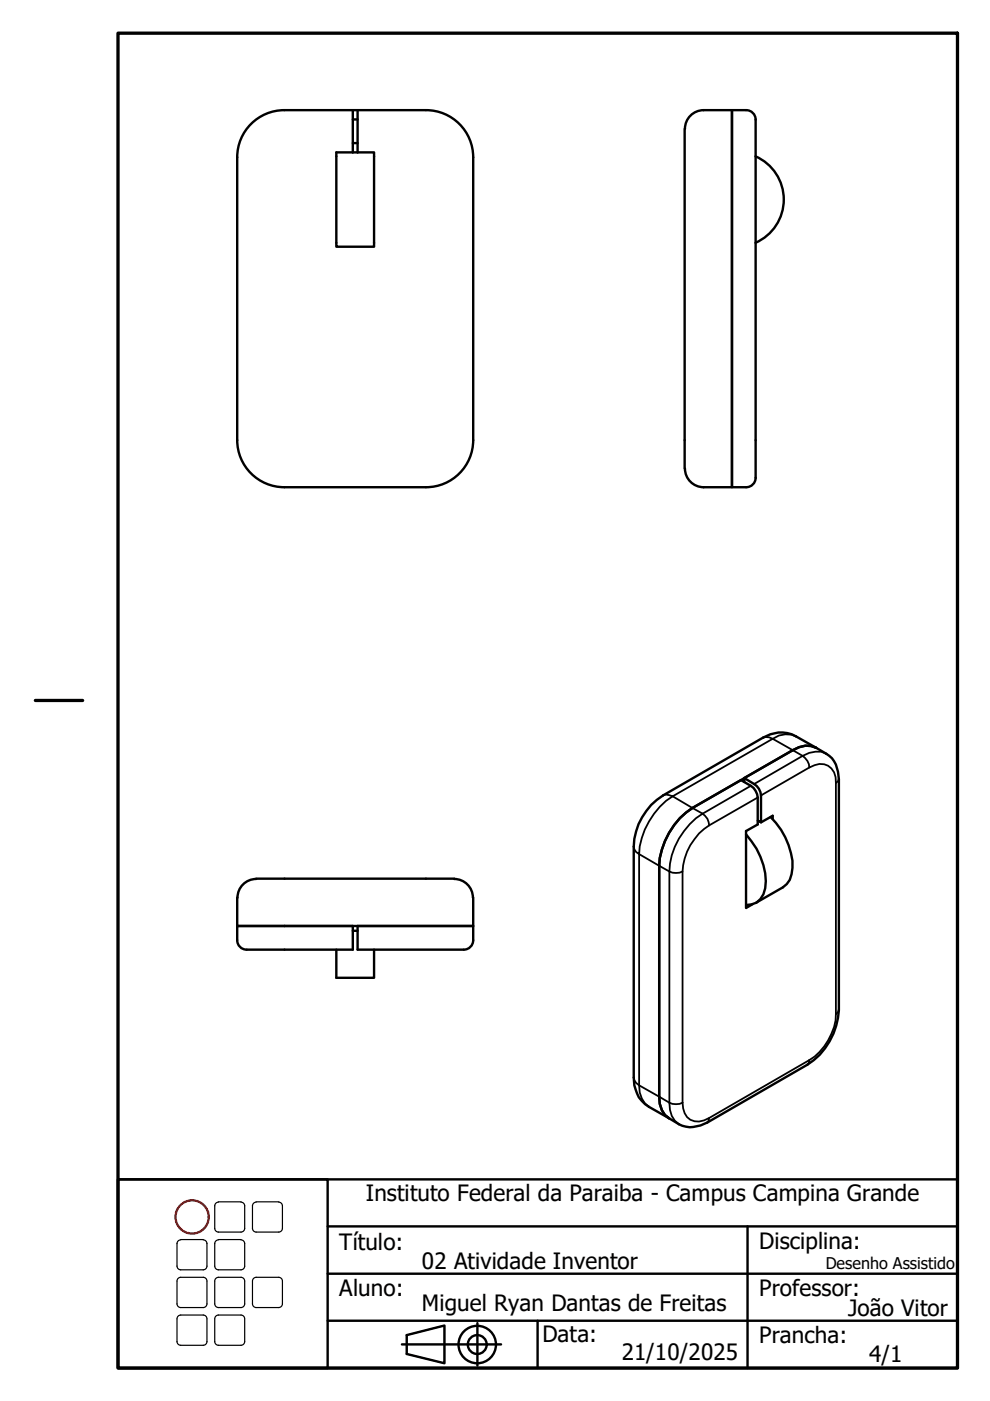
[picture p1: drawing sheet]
<svg xmlns="http://www.w3.org/2000/svg" width="210mm" height="297mm" viewBox="0 0 210 297" stroke-linecap="round" stroke-linejoin="round" font-family="sans-serif">
<g fill="none" stroke="#000" stroke-width=".51">
<path d="M60.3 23.4a10 10 0 0 0-10 10v59.9M60.3 23.4h30a10 10 0 0 1 10 10v59.9M71.3 32.3h8v20h-8zM74.8 23.4v8.9M74.8 25.3h1M74.8 30.3h1M75.8 23.4v8.9M145.2 27.4v71.9M149.2 23.4h9M149.2 23.4a4 4 0 0 0-4 3.9M158.2 23.4a2 2 0 0 1 2 2v75.9M160.2 33.1a10 10 0 0 1 6 9.2 10 10 0 0 1-6 9.2"/>
<path d="M50.3 93.3a10 10 0 0 0 10 10M100.3 93.3a10 10 0 0 1-10 10h-30M145.2 99.3a4 4 0 0 0 4 4M149.2 103.3h6v-79.9v79.9h3M160.2 101.3a2 2 0 0 1-2 2M173 158.5l-4.2-2.4a6.8 6.8 0 0 0-7 .3l-21.2 12.2a13.4 13.4 0 0 0-6.2 10.9v49a7 7 0 0 0 3.2 6.2l4.3 2.4M173 158.5a4.9 4.9 0 0 0-4.9 .6l-21.3 12.2a15.8 15.8 0 0 0-7 12.3v48.9a5 5 0 0 0 2.1 4.6M173 158.5a7.6 7.6 0 0 1 4.2 3.6l.5 1.5 .2 1.6v49a14.7 14.7 0 0 1-6.7 11.5l-21.2 12.3a5.9 5.9 0 0 1-6 .4l-2.1-1.3M157.1 165.4l2.1 1.2a3.3 3.3 0 0 1 1.5 2.5v5.7l-2.5 1.4v16.3l1.4-.8M157.8 165.8v-.8l2.1 1.2a3.1 3.1 0 0 1 1.5 2.4v5.8l-.7-.4M158.2 176.9a14.9 14.9 0 0 1 4 11.4 3.9 3.9 0 0 1-4 3.6M163.4 173.2a15.3 15.3 0 0 1 4.6 10.8 4.6 4.6 0 0 1-2 4.1l-5.7 3.3"/>
<path d="M163.8 173.6v-.6l-2.4 1.4M50.3 190.3v6h10M54.3 186.3h42M54.3 186.4a4 4 0 0 0-3.9 3.9M60.3 196.3h14.5v5h-22.5a2 2 0 0 1-2-2M60.3 196.3h-10v3M74.8 197.3h1M96.3 186.4a4 4 0 0 1 4 3.9M100.3 199.3a2 2 0 0 1-2 2M100.3 190.3v6h-40M100.3 199.3v-3h-24.5v5h22.5M71.3 201.3v6h8v-6"/>
</g>
<g fill="none" stroke="#000" stroke-width=".38">
<path d="M161.8 156.4l1.3-.1 .7 .3M163.8 156.6l-21.2 12.2M163.8 156.6l6.4 3.7-10.3 5.9M168.8 156.1a4.9 4.9 0 0 0-5 .5M175.2 159.8a5.2 5.2 0 0 0-5 .5 3 3 0 0 1 1.4 2.4 3.7 3.7 0 0 1 4.7 .2l.5 .9 .4 1v1.2M140.6 168.6l.6-.1 1.4 .3M142.6 168.8a15.9 15.9 0 0 0-7.1 12.3l-.6-.5-.4-.5-.1-.6M142.6 168.8l6.4 3.7M149 172.5a3 3 0 0 1 1.4 2.5M149 172.5a15.4 15.4 0 0 0-7.1 12.3 3.2 3.2 0 0 0 2.8 0 12.4 12.4 0 0 1 5.7-9.8M159.2 166.6l-10.2 5.9M160.7 169.1l-10.3 5.9"/>
<path d="M171.6 162.7l-10.2 5.9M177.2 166v49M177.9 165.2l-.2 .5-.5 .3M144.7 184.8v49M177.9 214.2l-.2 .4-.5 .4a12.4 12.4 0 0 1-5.6 9.8M134.4 228.5l.1 .5 .4 .6 .6 .5M135.5 230.1a5.2 5.2 0 0 0 2.1 4.6M135.5 230.1v-49l6.4 3.7v49M135.5 230.1l6.4 3.7M141.9 233.8a3.2 3.2 0 0 0 2.8 0M141.9 233.8a5 5 0 0 0 2.1 4.6M144.7 233.8a3.7 3.7 0 0 0 2.6 3.9l.9 .1 1.1-.3 1.1-.5-.4 1"/>
<path d="M171.6 224.8l-.1 .5-.3 .4M171.6 224.8l-21.2 12.2"/>
</g>
<!-- layer: Borda (ISO) -->
<path d="M25 7h178v283.1h-178zM7.5 148.5h10" fill="none" stroke="#000" stroke-width=".7"/>
<circle cx="40.7" cy="258" r="3.5" fill="none" stroke="#f00" stroke-width=".51"/>
<g fill="none" stroke="#000" stroke-width=".51">
<path d="M25 250h44.5v40.1h-44.5zM25 250h178v40.1h-178zM69.5 270.1h133.5M69.5 260h133.5M158.5 260v30.1M69.5 280h133.5M85.2 285h21M86.2 283.1l8-2.1v8l-8-1.9zM101.2 280.5v9M114 280v10.1"/>
<circle cx="101.2" cy="285.1" r="4"/>
<circle cx="101.2" cy="285.1" r="2"/>
</g>
<!-- layer: 02_Legenda -->
<g fill="none" stroke="#000" stroke-width=".25">
<path d="M46.3 254.8h4.8M46.3 254.9a.79 .79 0 0 0-.8 .8v4.8M51.1 254.9a.79 .79 0 0 1 .8 .8v4.8M54.3 254.8h4.8M54.3 254.9a.79 .79 0 0 0-.8 .8v4.8M59.1 254.9a.79 .79 0 0 1 .8 .8v4.8M37.5 268.4a.79 .79 0 0 0 .8 .8M37.5 276.4a.79 .79 0 0 0 .8 .8M37.5 271.6v4.9M37.5 279.6v4.9M38.3 270.8h4.8a.79 .79 0 0 1 .8 .8M38.3 278.8h4.8a.79 .79 0 0 1 .8 .8"/>
<path d="M38.3 262.8h4.8M38.3 262.9a.79 .79 0 0 0-.8 .8v4.8M38.3 270.8a.79 .79 0 0 0-.8 .8M38.3 278.8a.79 .79 0 0 0-.8 .8M43.1 262.9a.79 .79 0 0 1 .8 .8v4.8M43.9 271.6v4.9M43.9 279.6v4.9M43.9 268.4a.79 .79 0 0 1-.8 .8h-4.8M43.9 276.4a.79 .79 0 0 1-.8 .8h-4.8M45.5 260.4a.79 .79 0 0 0 .8 .8M45.5 268.4a.79 .79 0 0 0 .8 .8M45.5 276.4a.79 .79 0 0 0 .8 .8"/>
<path d="M45.5 271.6v4.9M45.5 279.6v4.9M46.3 278.8h4.8a.79 .79 0 0 1 .8 .8M46.3 270.8h4.8a.79 .79 0 0 1 .8 .8M46.3 262.8h4.8M46.3 262.9a.79 .79 0 0 0-.8 .8v4.8M46.3 278.8a.79 .79 0 0 0-.8 .8M46.3 270.8a.79 .79 0 0 0-.8 .8M51.1 262.9a.79 .79 0 0 1 .8 .8v4.8M51.9 268.4a.79 .79 0 0 1-.8 .8h-4.8M51.9 260.4a.79 .79 0 0 1-.8 .8h-4.8M51.9 276.4a.79 .79 0 0 1-.8 .8h-4.8"/>
<path d="M51.9 271.6v4.9M51.9 279.6v4.9M53.5 260.4a.79 .79 0 0 0 .8 .8M53.5 276.4a.79 .79 0 0 0 .8 .8M53.5 271.6v4.9M54.3 270.8h4.8a.79 .79 0 0 1 .8 .8M54.3 270.8a.79 .79 0 0 0-.8 .8M59.9 260.4a.79 .79 0 0 1-.8 .8h-4.8M59.9 276.4a.79 .79 0 0 1-.8 .8h-4.8M59.9 271.6v4.9M37.5 284.4a.79 .79 0 0 0 .8 .8M43.9 284.4a.79 .79 0 0 1-.8 .8h-4.8"/>
<path d="M45.5 284.4a.79 .79 0 0 0 .8 .8M51.9 284.4a.79 .79 0 0 1-.8 .8h-4.8M86.2 283.1l8-2.1v8l-8-1.9z"/>
</g>
<g font-size="4.8">
<text x="77.5" y="254.7">Instituto Federal da Paraiba - Campus Campina Grande</text>
<text x="71.9" y="265">Título:</text>
<text x="89.5" y="269">02 Atividade Inventor</text>
<text x="161" y="264.7">Disciplina:</text>
<text x="71.9" y="274.7">Aluno:</text>
<text x="161" y="274.7">Professor:</text>
<text x="89.5" y="278.1">Miguel Ryan Dantas de Freitas</text>
<text x="179.8" y="278.9">João Vitor</text>
<text x="115" y="284.5">Data:</text>
<text x="161" y="284.7">Prancha:</text>
<text x="131.8" y="288.3">21/10/2025</text>
<text x="184.3" y="288.8">4/1</text>
</g>
<text font-size="3.4" x="175.1" y="269">Desenho Assistido</text>
</svg>
